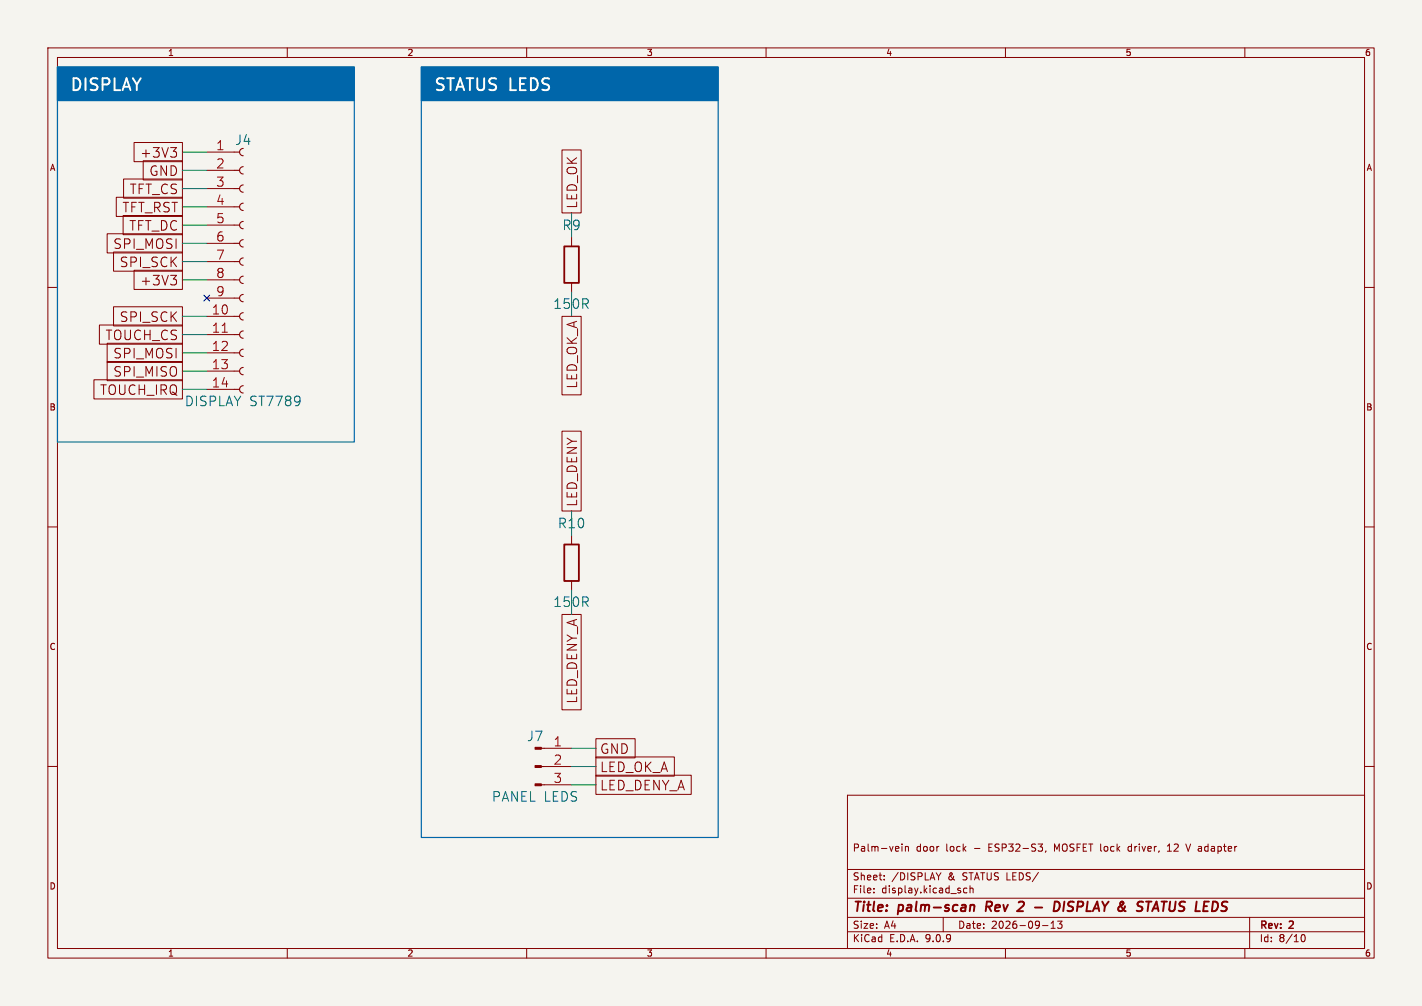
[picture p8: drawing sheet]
<svg xmlns="http://www.w3.org/2000/svg" width="297mm" height="210mm" viewBox="0 0 297 210" stroke-linecap="round" stroke-linejoin="round" font-family="sans-serif">
<path d="M0 0h297v210h-297z" fill="#f5f4ef" stroke="#f5f4ef" stroke-width=".21"/>
<g fill="none" stroke="#840000" stroke-width=".21">
<path d="M10 10h277v190h-277zM12 12h273v186h-273zM60 10v2M110 10v2M160 10v2M210 10v2M260 10v2M10 60h2M285 60h2M10 110h2M285 110h2M10 160h2"/>
<path d="M177 166h108v32h-108zM188.4 176.2v.1M188.4 176.7v1M189.1 176.7v1M189.1 176.8l.2-.1 .4 .1v.9M216.8 176.2h.9l-.5 .6M217.5 176.8l.2 .3v.3l-.2 .3M218.5 177.6l-.2 .3M235.7 176.8v.8M243.8 177.7h.9M244.2 176.2l-.4 .4M247.7 176.2l.5 1.5"/>
<path d="M285 160h2M60 198v2M110 198v2M160 198v2M177 194.5h108M177 191.5h108M177 187.5h108M177 181.5h108M182.5 186.3v.1M182.5 185.5v.1M184.7 183.6v.1M184.7 182.8v.1"/>
<path d="M196.5 182.2l-.5 .8M197 191.5v3M202 185.5l-.5-.1-.3 .3 .2 .6h.6M202.6 185.5l.2-.1 .4 .1v.9M202.6 184.9v1.5M210 198v2M217.7 193.2h1.2M219.5 193.8h.9M219.5 192.7l.5-.4v1.5M220.9 192.3h.9l-.5 .6 .4 .1v.7l-.2 .1-.6-.1M260 198v2M261 191.5v6.5"/>
<path d="M271.7 195.7l.2-.5 .2-.1a.8 .8 0 0 1 .5 .7 .8 .8 0 0 1-.5 .8l-.2-.1-.2-.5"/>
</g>
<path d="M202.7 189.1l.3-.2 .5 .1-.1 1.2M202.7 188.9l-.2 1.3M206.1 188.2l-.2 2M213.1 188.2h.5M213.7 189.1l-1.3 1.1h1.3M216.2 189.4h1.5M220.1 190.2l.2-2a.96 .96 0 0 1 1 .6 .96 .96 0 0 1-.2 1.1l-.6 .3M222.3 188.2l-.2 2M240.6 190.2l1-2 .4 2M240.9 189.6h.9" fill="none" stroke="#840000" stroke-width=".4"/>
<g fill="#06a">
<path d="M88 14h62v7h-62z"/>
<path d="M12 14h62v7h-62z"/>
</g>
<g fill="#840000" stroke="#840000" stroke-width=".23">
<path d="M111.8 156h1.3v.4h-1.3z"/>
<path d="M111.8 159.8h1.3v.4h-1.3z"/>
<path d="M111.8 163.6h1.3v.4h-1.3z"/>
</g>
<g fill="none" stroke="#840000" stroke-width=".23">
<path d="M48.9 31.8h1.1M48.9 35.6h1.1M48.9 39.4h1.1M50.8 31a.76 .76 0 0 0-.8 .8 .76 .76 0 0 0 .8 .7M50.8 34.8a.76 .76 0 0 0-.8 .8 .76 .76 0 0 0 .8 .7M50.8 38.6a.76 .76 0 0 0-.8 .8 .76 .76 0 0 0 .8 .7M48.9 43.2h1.1M48.9 47h1.1M48.9 50.8h1.1M48.9 54.6h1.1M48.9 58.4h1.1M50.8 42.4a.76 .76 0 0 0-.8 .8 .76 .76 0 0 0 .8 .7"/>
<path d="M50.8 46.2a.76 .76 0 0 0-.8 .8 .76 .76 0 0 0 .8 .8M50.8 50a.76 .76 0 0 0-.8 .8 .76 .76 0 0 0 .8 .8M50.8 53.8a.76 .76 0 0 0-.8 .8 .76 .76 0 0 0 .8 .8M50.8 57.7a.76 .76 0 0 0-.8 .7 .76 .76 0 0 0 .8 .8M48.9 62.2h1.1M48.9 66h1.1M48.9 69.9h1.1M48.9 73.7h1.1M48.9 77.5h1.1M50.8 61.5a.76 .76 0 0 0-.8 .7 .76 .76 0 0 0 .8 .8M50.8 65.3a.76 .76 0 0 0-.8 .7 .76 .76 0 0 0 .8 .8M50.8 69.1a.76 .76 0 0 0-.8 .8 .76 .76 0 0 0 .8 .7"/>
<path d="M50.8 72.9a.76 .76 0 0 0-.8 .8 .76 .76 0 0 0 .8 .7M50.8 76.7a.76 .76 0 0 0-.8 .8 .76 .76 0 0 0 .8 .7M48.9 81.3h1.1M50.8 80.5a.76 .76 0 0 0-.8 .8 .76 .76 0 0 0 .8 .7M113.1 156.2h.6M113.1 160h.6M113.1 163.8h.6"/>
</g>
<g fill="none" stroke="#840000" stroke-width=".21">
<path d="M25.8 37.4h12.3v4h-12.3zM28 29.7h10.1v4.1h-10.1zM29.9 33.6h8.2v4h-8.2zM35.6 30.8h1.3l-.7 .8M36.7 31.7l.2 .3v.4l-.2 .3M43.2 31.8h5.7M43.2 35.6h5.7M43.2 39.4h5.7M117.4 31.3h4v13.2h-4zM22.4 48.8h15.7v4h-15.7zM23.7 52.6h14.4v4h-14.4zM24.3 41.2h13.8v4h-13.8z"/>
<path d="M25.7 45h12.4v4h-12.4zM28 56.4h10.1v4h-10.1zM35.6 57.5h1.3l-.7 .7M36.7 58.3l.2 .3v.5l-.2 .3M43.2 43.2h5.7M43.2 47h5.7M43.2 50.8h5.7M43.2 54.6h5.7M43.2 58.4h5.7M119.4 49.5v1.9M119.4 59.1v1.9M19.6 79.3h18.5v4h-18.5z"/>
<path d="M20.8 67.8h17.3v4.1h-17.3zM22.4 75.5h15.7v4h-15.7zM22.4 71.7h15.7v4h-15.7zM23.7 64h14.4v4h-14.4zM43.2 62.2h5.7M43.2 66h5.7M43.2 69.9h5.7M43.2 73.7h5.7M43.2 77.5h5.7M117.4 66h4v16.4h-4zM43.2 81.3h5.7M117.4 90h4v16.7h-4z"/>
<path d="M119.4 111.8v1.9M117.4 128.3h4v19.9h-4zM119.4 121.3v1.9M113.7 156.2h5.7M124.5 154.2h8.2v4h-8.2zM124.5 158h16.3v4h-16.3zM113.7 160h5.7M113.7 163.8h5.7M124.5 161.8h19.9v4h-19.9z"/>
</g>
<path d="M117.9 51.4h3v7.7h-3zM117.9 113.7h3v7.6h-3z" fill="none" stroke="#840000" stroke-width=".38"/>
<path d="M62.6 82.9v1.3M62.7 83.6l-.1 .1" fill="none" stroke="#006464" stroke-width=".21"/>
<g fill="none" stroke="#009600" stroke-width=".21">
<path d="M38.1 31.8h5.1M38.1 35.6h5.1M38.1 39.4h5.1M38.1 58.4h5.1M38.1 43.2h5.1M38.1 47h5.1M38.1 50.8h5.1M38.1 54.6h5.1M119.4 44.5v5M38.1 73.7h5.1M38.1 66h5.1M38.1 69.9h5.1"/>
<path d="M38.1 77.5h5.1M119.4 61v5M38.1 81.3h5.1M119.4 106.7v5.1M119.4 123.2v5.1M119.4 156.2h5.1M119.4 163.8h5.1M119.4 160h5.1"/>
</g>
<path d="M42.6 61.6l1.2 1.2M43.8 61.6l-1.2 1.2" fill="none" stroke="#000084" stroke-width=".21"/>
<path d="M12 14h62v78.3h-62zM12 14h62v7h-62zM88 14h62v160.8h-62zM88 14h62v7h-62z" fill="none" stroke="#06a" stroke-width=".25"/>
<g font-size="3.5" fill="#fff">
<text x="14.5" y="19.1">DISPLAY</text>
<text x="90.5" y="19.1">STATUS LEDS</text>
</g>
<g font-size="2.8" fill="#840000">
<text x="29.3" y="33.1">+3V3</text>
<text x="27.1" y="40.7">TFT_CS</text>
<text x="31.2" y="36.9">GND</text>
<text x="25.6" y="44.6">TFT_RST</text>
<text x="120.8" y="43.7" transform="rotate(-90 120.8 43.7)">LED_OK</text>
<text x="23.7" y="52.2">SPI_MOSI</text>
<text x="27" y="48.4">TFT_DC</text>
<text x="25" y="56">SPI_SCK</text>
<text x="29.3" y="59.8">+3V3</text>
<text x="22.1" y="71.2">TOUCH_CS</text>
<text x="25" y="67.4">SPI_SCK</text>
<text x="23.7" y="75">SPI_MOSI</text>
<text x="20.9" y="82.7">TOUCH_IRQ</text>
<text x="23.7" y="78.8">SPI_MISO</text>
<text x="120.8" y="81.1" transform="rotate(-90 120.8 81.1)">LED_OK_A</text>
<text x="120.8" y="105.9" transform="rotate(-90 120.8 105.9)">LED_DENY</text>
<text x="120.8" y="146.9" transform="rotate(-90 120.8 146.9)">LED_DENY_A</text>
<text x="125.2" y="157.6">GND</text>
<text x="125.2" y="161.4">LED_OK_A</text>
<text x="125.2" y="165.2">LED_DENY_A</text>
<text x="178" y="190.9">Title:</text>
<text x="187.7" y="190.9">palm-scan</text>
<text x="206.7" y="190.9">Rev</text>
<text x="214.3" y="190.9">2</text>
<text x="218.5" y="190.9">-</text>
<text x="223.3" y="190.9">DISPLAY &amp;</text>
<text x="242.4" y="190.9">STATUS LEDS</text>
</g>
<g font-size="2.8" fill="#006464">
<text x="49.1" y="30.5">J4</text>
<text x="117.4" y="48.3">R9</text>
<text x="115.5" y="64.7">150R</text>
<text x="38.5" y="85">DISPLAY ST7789</text>
<text x="116.4" y="110.5">R10</text>
<text x="115.5" y="126.9">150R</text>
<text x="110" y="154.9">J7</text>
<text x="102.7" y="167.6">PANEL LEDS</text>
</g>
<g font-size="2.7" fill="#a90000">
<text x="45.1" y="31.5">1</text>
<text x="45.1" y="35.3">2</text>
<text x="45.1" y="39.1">3</text>
<text x="45.1" y="42.9">4</text>
<text x="45.1" y="46.7">5</text>
<text x="45.1" y="50.5">6</text>
<text x="45.1" y="54.4">7</text>
<text x="45.1" y="58.2">8</text>
<text x="44.2" y="65.8">10</text>
<text x="45.1" y="62">9</text>
<text x="44.2" y="69.6">11</text>
<text x="44.2" y="73.4">12</text>
<text x="44.2" y="77.2">13</text>
<text x="44.2" y="81">14</text>
<text x="115.6" y="156">1</text>
<text x="115.6" y="159.8">2</text>
<text x="115.6" y="163.6">3</text>
</g>
<g font-size="2.1" fill="#840000">
<text x="178" y="178">Palm-vein</text>
<text x="191.3" y="178">door</text>
<text x="197.6" y="178">lock</text>
<text x="203.5" y="178">-</text>
<text x="206.7" y="178">ESP32-S3,</text>
<text x="220.6" y="178">MOSFET lock</text>
<text x="236.3" y="178">driver,</text>
<text x="244.7" y="178">12</text>
<text x="248.8" y="178">V adapter</text>
<text x="178" y="184">Sheet:</text>
<text x="186.2" y="184">/DISPLAY</text>
<text x="198" y="184">&amp;</text>
<text x="201.2" y="184">STATUS LEDS/</text>
<text x="178" y="186.7">File:</text>
<text x="184.1" y="186.7">display.kicad_sch</text>
<text x="178" y="196.9">KiCad</text>
<text x="178" y="194.1">Size:</text>
<text x="184.7" y="194.1">A4</text>
<text x="185.7" y="196.9">E.D.A.</text>
<text x="193.3" y="196.9">9.0.9</text>
<text x="200" y="194.1">Date:</text>
<text x="207" y="194.1">2026-09-13</text>
<text x="263" y="194.3">Rev:</text>
<text x="263" y="196.9">Id:</text>
<text x="267.1" y="196.9">8/10</text>
<text x="269.4" y="194.3">2</text>
</g>
<g font-size="1.8" fill="#840000">
<text x="35" y="11.9">1</text>
<text x="85" y="11.9">2</text>
<text x="135" y="11.9">3</text>
<text x="185" y="11.9">4</text>
<text x="235" y="11.9">5</text>
<text x="285" y="11.9">6</text>
<text x="10.3" y="35.9">A</text>
<text x="285.3" y="35.9">A</text>
<text x="10.3" y="85.9">B</text>
<text x="285.3" y="85.9">B</text>
<text x="10.3" y="135.9">C</text>
<text x="285.3" y="135.9">C</text>
<text x="10.3" y="185.9">D</text>
<text x="285.3" y="185.9">D</text>
<text x="35" y="199.9">1</text>
<text x="85" y="199.9">2</text>
<text x="135" y="199.9">3</text>
<text x="185" y="199.9">4</text>
<text x="235" y="199.9">5</text>
<text x="285" y="199.9">6</text>
</g>
</svg>
